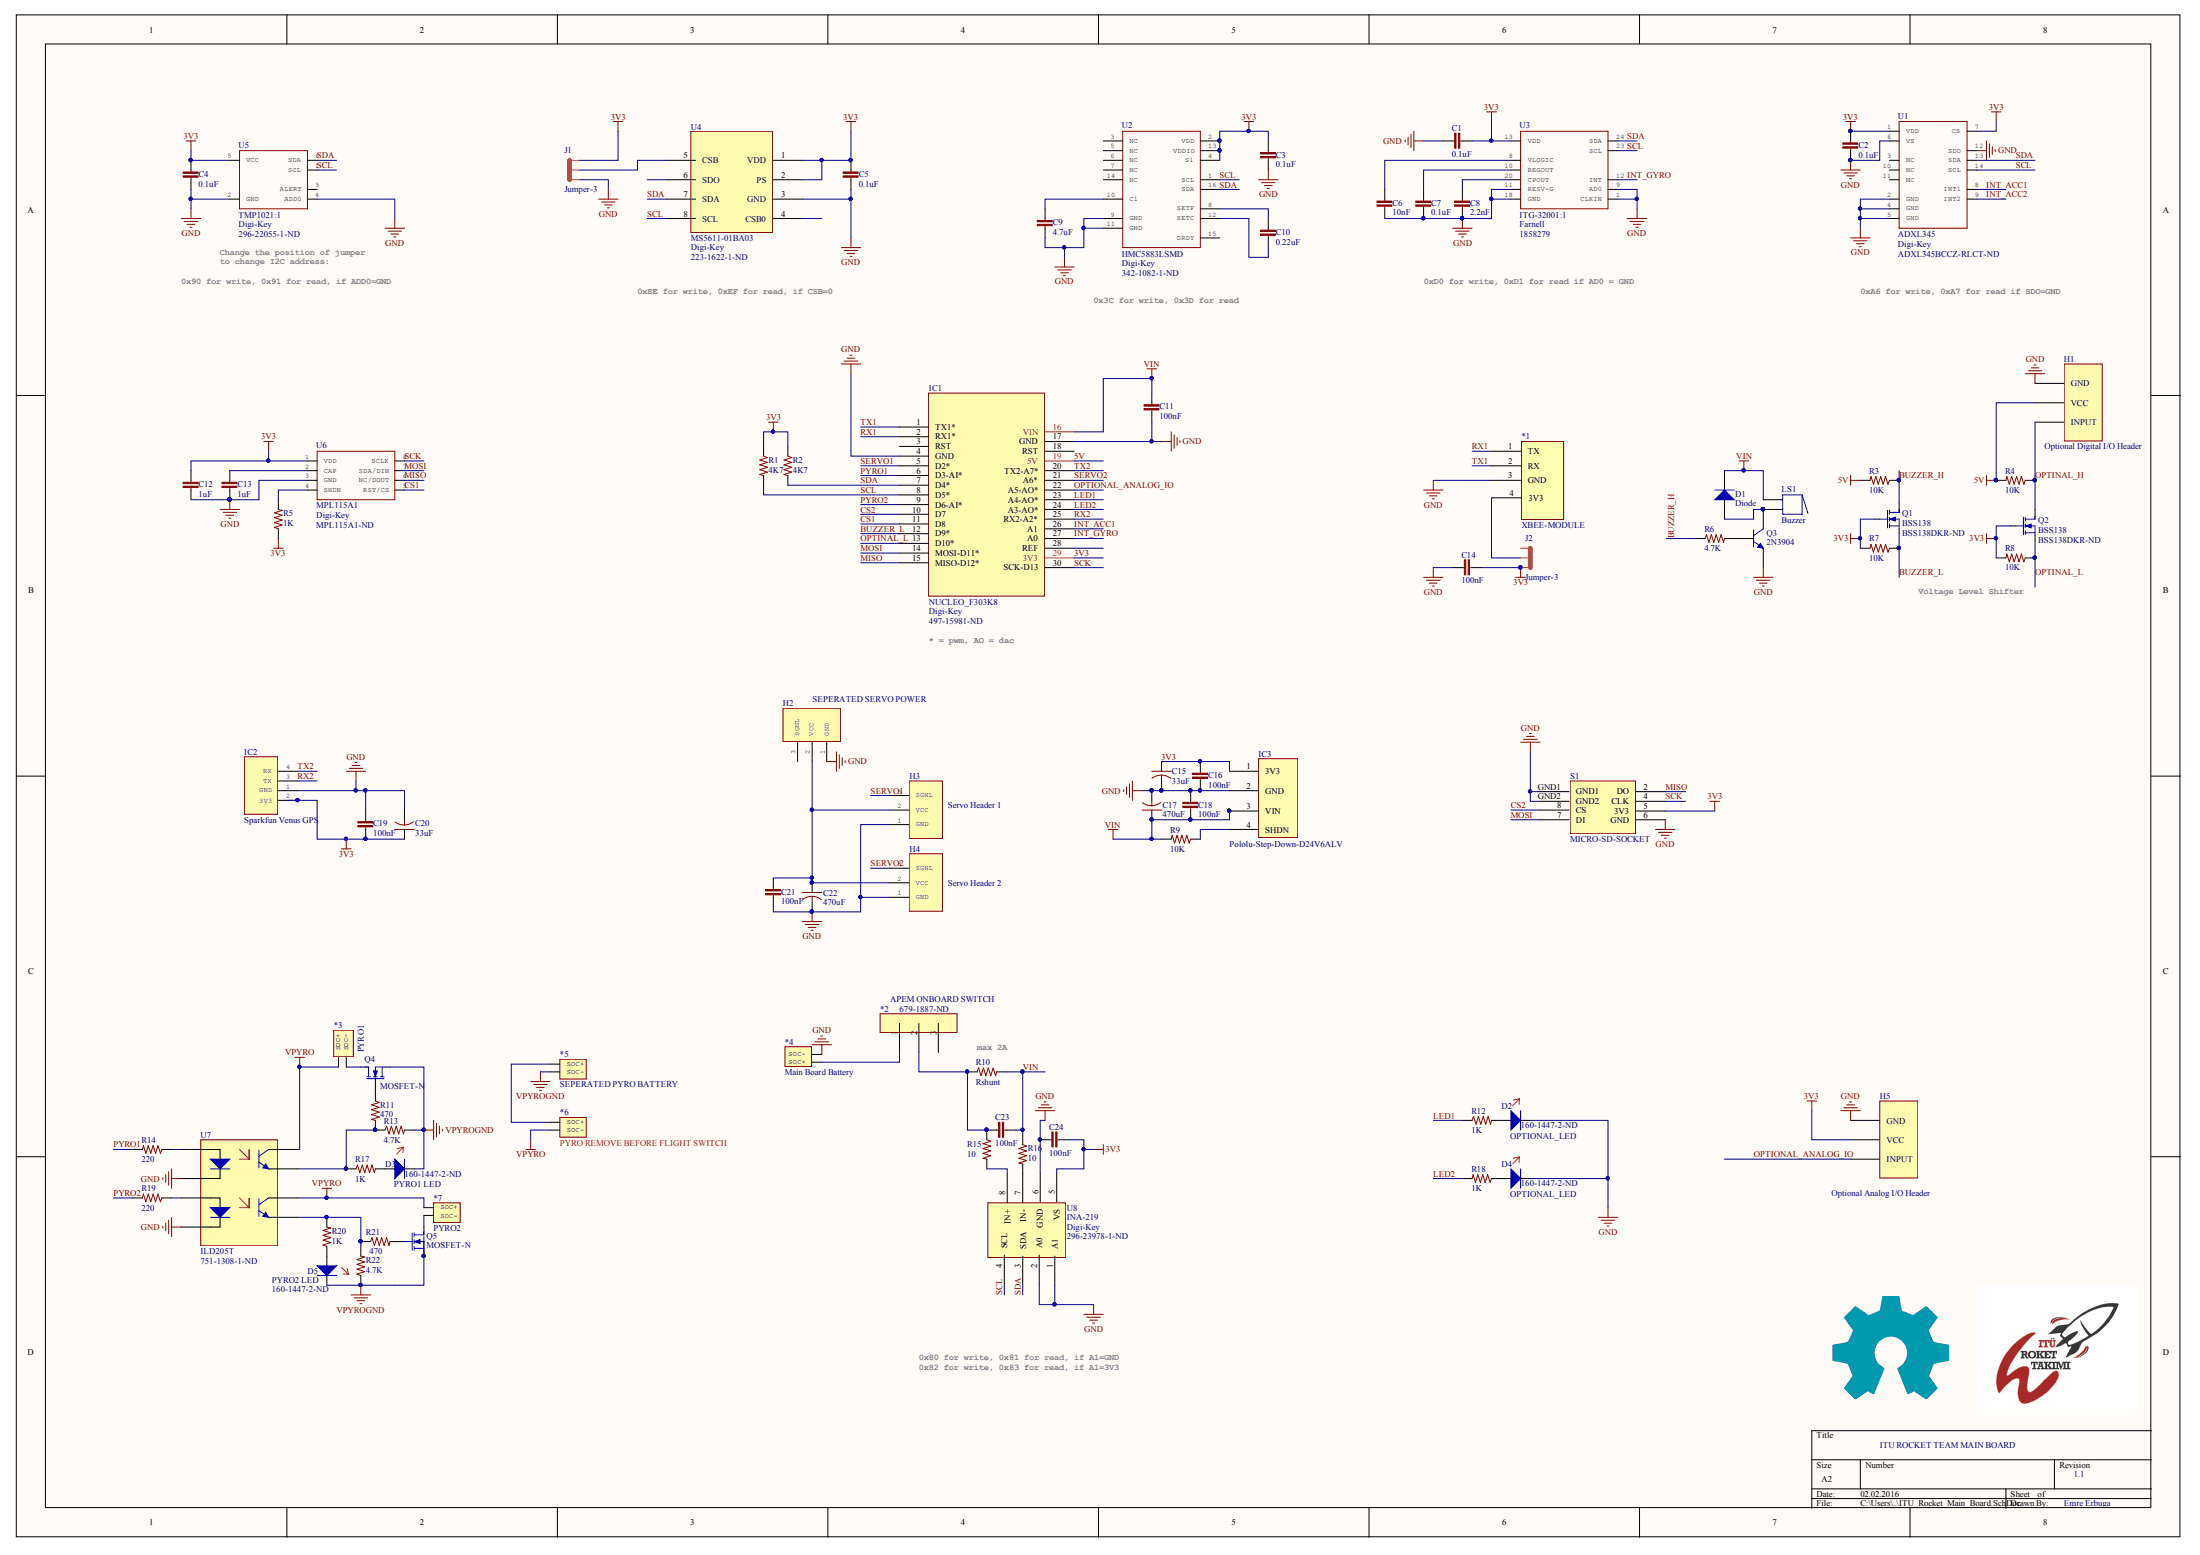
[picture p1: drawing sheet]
# Altium project ITU_Rocket_Main_Board.PrjPcb
1 sheet, 83 parts. Net scope: global (net labels, ports and power ports of the same name join across sheets).
Board file: ITU_Rocket_Main_Board.PcbDoc

## Sheet ITU_Rocket_Main_Board.SchDoc
size A2

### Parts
*1  XBEE-MODULE  [XBEE-MODULE]
*2  APEM ONBOARD SWITCH  Supplier Part Number 1: 679-1887-ND  [Switch_5.08]
*3  PYRO1  [POWER_SOCKET]
*4  Main Board Battery  [POWER_SOCKET]
*5  SEPERATED PYRO BATTERY  [POWER_SOCKET]
*6  PYRO REMOVE BEFORE FLIGHT SWITCH  [POWER_SOCKET]
*7  PYRO2  [POWER_SOCKET]
C1  0.1uF  [0603-CAP]
C2  0.1uF  [0603-CAP]
C3  0.1uF  [0603-CAP]
C4  0.1uF  [0603-CAP]
C5  0.1uF  [0603-CAP]
C6  10nF  [0603-CAP]
C7  0.1uF  [0603-CAP]
C8  2.2nF  [0603-CAP]
C9  4.7uF  [CAP0805-NP]
C10  0.22uF  [0603-CAP]
C11  100nF  [0603-CAP]
C12  1uF  [0603-CAP]
C13  1uF  [0603-CAP]
C14  100nF  [0603-CAP]
C15  33uF  [PANASONIC_C]
C16  100nF  [0603-CAP]
C17  470uF  [PANASONIC_E]
C18  100nF  [0603-CAP]
C19  100nF  [0603-CAP]
C20  33uF  [PANASONIC_C]
C21  100nF  [0603-CAP]
C22  470uF  [PANASONIC_E]
C23  100nF  [0603-CAP]
C24  100nF  [0603-CAP]
D1  Diode  [SMB]
D2  OPTIONAL_LED  Supplier Part Number 1: 160-1447-2-ND  [0603-SMD-LED]
D3  PYRO1 LED  Supplier Part Number 1: 160-1447-2-ND  [0603-SMD-LED]
D4  OPTIONAL_LED  Supplier Part Number 1: 160-1447-2-ND  [0603-SMD-LED]
D5  PYRO2 LED  Supplier Part Number 1: 160-1447-2-ND  [0603-SMD-LED]
H1  Header  [HEADER_3]  (value not drawn)
H2  SEPERATED SERVO POWER  [SERVO]
H3  Servo Header 1  [SERVO]
H4  Servo Header 2  [SERVO]
H5  Header  [HEADER_3]  (value not drawn)
IC1  NUCLEO_F303K8  Supplier 1: Digi-Key  Supplier Part Number 1: 497-15981-ND  [nucleo_f303]
IC2  Sparkfun Venus GPS  [SPARKFUN_VENUS_GPS]
IC3  Pololu-Step-Down-D24V6ALV  [Pololu-D24V6ALV]
J1  Jumper-3  [SJ_3]
J2  Jumper-3  [SJ_3]
LS1  Buzzer  [Buzzer-A3]
Q1  BSS138  Supplier Part Number 1: BSS138DKR-ND  [SOT23-3]
Q2  BSS138  Supplier Part Number 1: BSS138DKR-ND  [SOT23-3]
Q3  2N3904  [TO-92A]
Q4  MOSFET-N  [to-252]
Q5  MOSFET-N  [to-252]
R1  4K7  [0603-RES]
R2  4K7  [0603-RES]
R3  10K  [0603-RES]
R4  10K  [0603-RES]
R5  1K  [0603-RES]
R6  4.7K  [0603-RES]
R7  10K  [0603-RES]
R8  10K  [0603-RES]
R9  10K  [0603-RES]
R10  Rshunt  [Resistor-Shunt]
R11  470  [0603-RES]
R12  1K  [0603-RES]
R13  4.7K  [0603-RES]
R14  220  [0603-RES]
R15  10  [0603-RES]
R16  10  [0603-RES]
R17  1K  [0603-RES]
R18  1K  [0603-RES]
R19  220  [0603-RES]
R20  1K  [0603-RES]
R21  470  [0603-RES]
R22  4.7K  [0603-RES]
S1  MICRO-SD-SOCKET  [micro-sd]
U1  ADXL345  Supplier 1: Digi-Key  Supplier Part Number 1: ADXL345BCCZ-RLCT-ND  [LGA14]
U2  HMC5883LSMD  Supplier 1: Digi-Key  Supplier Part Number 1: 342-1082-1-ND  [16LPCC]
U3  ITG-32001:1  Supplier 1: Farnell  Supplier Part Number 1: 1858279  [QFN-24_ITG3200_1:1]
U4  MS5611-01BA03  Supplier 1: Digi-Key  Supplier Part Number 1: 223-1622-1-ND  [MS5611-01BA03]
U5  TMP1021:1  Supplier 1: Digi-Key  Supplier Part Number 1: 296-22055-1-ND  [SOT563-2]
U6  MPL115A1  Supplier 1: Digi-Key  Supplier Part Number 1: MPL115A1-ND  [LGA8]
U7  ILD205T  Supplier Part Number 1: 751-1308-1-ND  [SOIC-8-ILD205T]
U8  INA-219  Supplier 1: Digi-Key  Supplier Part Number 1: 296-23978-1-ND  [SOIC127P600X175-8N]

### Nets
3V3: C1.2 C2.1 C3.1 C4.1 C5.1 C12.1 C14.2 C15.+ C16.1 C19.2 C20.+ C24.2 H5.2(VCC) IC1.29(3V3) IC2.2(3V3) IC3.1(3V3) J1.3 J2.3 Q1.G Q2.G R1.1 R2.1 R5.1 R7.2 R8.2 S1.5(3V3) U1.1(VDD) U1.7(CS) U2.2(VDD) U2.4(S1) U2.13(VDDIO) U3.13(VDD) U4.1(VDD) U4.2(PS) U5.5(VCC) U6.1(VDD) U8.5(VS)
5V: H1.2(VCC) IC1.19(5V) R3.2 R4.2
GND: *1.3(GND) *4.-(SOC-) C1.1 C2.2 C3.2 C4.2 C5.2 C6.2 C7.2 C8.2 C9.2 C11.2 C12.2 C13.2 C14.1 C15.- C16.2 C17.- C18.1 C19.1 C20.- C21.2 C22.- C24.1 D2.2(K) D4.2(K) H1.1(GND) H2.1(GND) H3.1(GND) H4.1(GND) H5.1(GND) IC1.4(GND) IC1.17(GND) IC2.1(GND) IC3.2(GND) J1.1 Q3.1(E) S1.6(GND) S1.GND1 S1.GND2 U1.2(GND) U1.4(GND) U1.5(GND) U1.6(VS) U1.12(SDO) U2.9(GND) U2.11(GND) U3.1(CLKIN) U3.9(AD0) U3.11(RESV-G) U3.18(GND) U4.3(GND) U5.2(GND) U5.4(ADD0) U6.3(GND) U7.2(C) U7.4(C) U8.1(A1) U8.2(A0) U8.6(GND)
VIN: C11.1 C17.+ C18.2 C23.2 D1.2(K) IC1.16(VIN) IC3.3(VIN) LS1.1 R9.2 R10.+ R16.1
VPYRO: *3.+(SOC+) *6.-(SOC-) *7.+(SOC+) U7.6(C) U7.8(C)
VPYROGND: *5.-(SOC-) D3.2(K) D5.2(K) Q4.S Q5.S R13.2 R22.1
BUZZER_H: Q1.D R3.1 R6.1
BUZZER_L: IC1.12(D9*) Q1.S R7.1
CS1: IC1.11(D8) U6.5(RST/CS)
CS2: IC1.10(D7) S1.8(CS)
INT_ACC1: IC1.26(A1) U1.8(INT1)
INT_ACC2: U1.9(INT2)
INT_GYRO: IC1.27(A0) U3.12(INT)
LED1: IC1.23(A4-AO*) R12.1
LED2: IC1.24(A3-AO*) R18.2
MISO: IC1.15(MISO-D12*) S1.2(DO) U6.6(NC/DOUT)
MOSI: IC1.14(MOSI-D11*) S1.7(DI) U6.7(SDA/DIN)
OPTINAL_H: H1.3(INPUT) Q2.D R4.1
OPTINAL_L: IC1.13(D10*) Q2.S R8.1
OPTIONAL_ANALOG_IO: H5.3(INPUT) IC1.22(A5-AO*)
PYRO1: IC1.6(D3-AI*) R14.2
PYRO2: IC1.9(D6-AI*) R19.2
RX1: *1.1(TX) IC1.2(RX1*)
RX2: IC1.25(RX2-A2*) IC2.3(TX)
SCK: IC1.30(SCK-D13) S1.4(CLK) U6.8(SCLK)
SCL: IC1.8(D5*) R1.2 U1.14(SCL) U2.1(SCL) U3.23(SCL) U4.8(SCL) U5.1(SCL) U8.4(SCL)
SDA: IC1.7(D4*) R2.2 U1.13(SDA) U2.16(SDA) U3.24(SDA) U4.7(SDA) U5.6(SDA) U8.3(SDA)
SERVO1: H3.3(SGNL) IC1.5(D2*)
SERVO2: H4.3(SGNL) IC1.21(A6*)
TX1: *1.2(RX) IC1.1(TX1*)
TX2: IC1.20(TX2-A7*) IC2.4(RX)
Net*1_4: *1.4(3V3) J2.2
Net*2_1: *2.1 *4.+(SOC+)
Net*2_2: *2.2 C23.1 R10.- R15.1
Net*3_-: *3.-(SOC-) Q4.D
Net*5_+: *5.+(SOC+) *6.+(SOC+)
Net*7_-: *7.-(SOC-) Q5.D
NetC6_1: C6.1 U3.8(VLOGIC)
NetC7_1: C7.1 U3.10(REGOUT)
NetC8_1: C8.1 U3.20(CPOUT)
NetC9_1: C9.1 U2.10(C1)
NetC10_1: C10.1 U2.8(SETP)
NetC10_2: C10.2 U2.12(SETC)
NetC13_1: C13.1 U6.2(CAP)
NetC21_1: C21.1 C22.+ H2.2(VCC) H3.2(VCC) H4.2(VCC)
NetD1_1: D1.1(A) LS1.2 Q3.3(C)
NetD2_1: D2.1(A) R12.2
NetD3_1: D3.1(A) R17.2
NetD4_1: D4.1(A) R18.1
NetD5_1: D5.1(A) R20.1
NetIC3_4: IC3.4(SHDN) R9.1
NetJ1_2: J1.2 U4.5(CSB)
NetQ3_2: Q3.2(B) R6.2
NetQ4_G: Q4.G R11.1
NetQ5_G: Q5.G R21.2
NetR5_2: R5.2 U6.4(SHDN)
NetR11_2: R11.2 R13.1 R17.1 U7.7(E)
NetR14_1: R14.1 U7.1(A)
NetR15_2: R15.2 U8.8(IN+)
NetR16_2: R16.2 U8.7(IN-)
NetR19_1: R19.1 U7.3(A)
NetR20_2: R20.2 R21.1 R22.2 U7.5(E)

Not connected (* = marked no-connect by the designer): *2 3; H2 3(SGNL); IC1 3(RST) 18(RST) 28(REF); J2 1; U1 3(NC) 10(NC) 11(NC); U2 3(NC) 5(NC) 6(NC) 7(NC) 14(NC) 15(DRDY); U4 4(CSB0) 6(SDO); U5 3(ALERT)

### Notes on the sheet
- 0x90 for write, 0x91 for read, if ADD0=GND
- Change the position of jumper
  to change I2C address:
- 0xEE for write, 0xEF for read, if CSB=0
- 0xD0 for write, 0xD1 for read if AD0 = GND
- 0xA6 for write, 0xA7 for read if SDO=GND
- 0x3C for write, 0x3D for read
- (near H1) Optional Digital I/O Header
- (near R8) Voltage Level Shifter
- * = pwm, AO = dac
- (near R10) max 2A
- (near H5) Optional Analog I/O Header
- 0x80 for write, 0x81 for read, if A1=GND
- 0x82 for write, 0x83 for read, if A1=3V3
- ITU ROCKET TEAM MAIN BOARD
- Emre Erbuga
- 1.1
